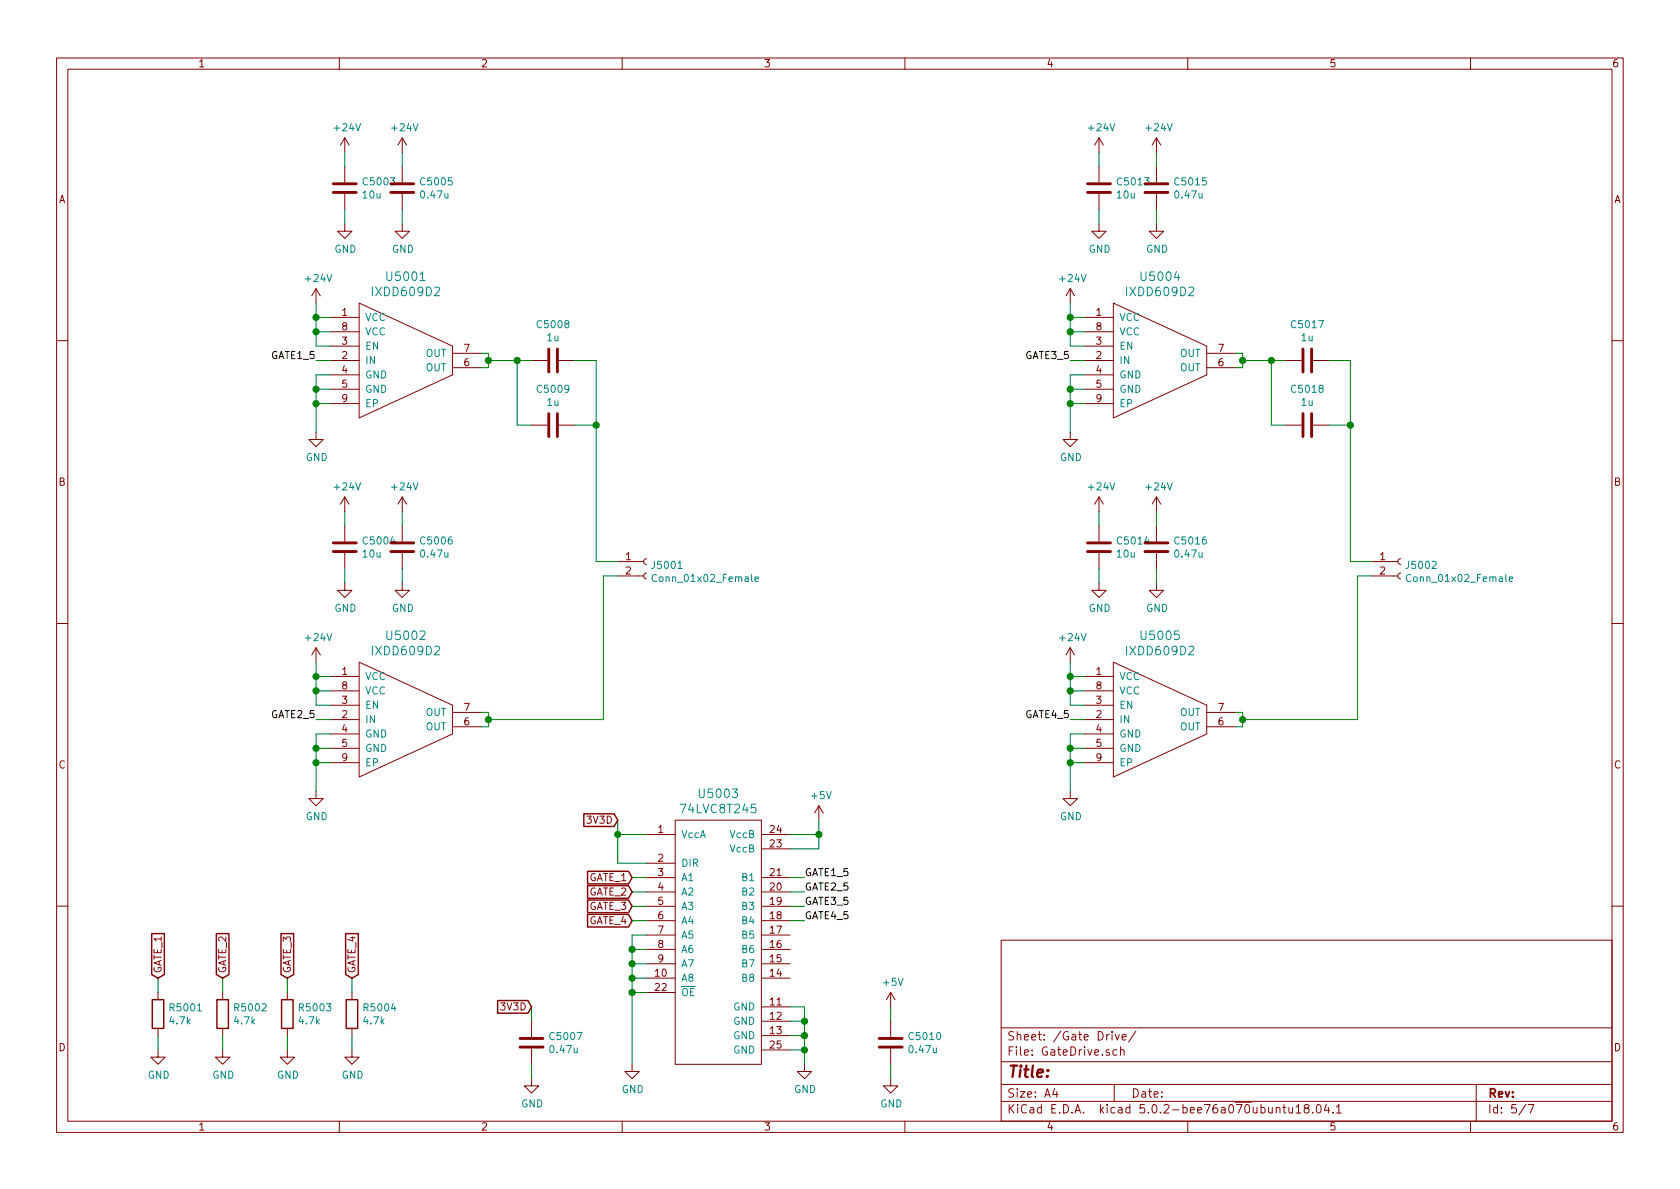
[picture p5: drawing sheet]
EESchema Schematic File Version 4
LIBS:controller-cache
EELAYER 26 0
EELAYER END
$Descr A4 11693 8268
encoding utf-8
Sheet 5 7
Title ""
Date ""
Rev ""
Comp ""
Comment1 ""
Comment2 ""
Comment3 ""
Comment4 ""
$EndDescr
$Comp
L wbraun_ic_lib:IXDD609D2 U5001
U 1 1
P 2900 2500
F 0 "U5001" H 2825 3087 60  0000 C CNN
F 1 "IXDD609D2" H 2825 2981 60  0000 C CNN
F 2 "wbraun_smd:DFN-8_5x4mm_P0.95mm" H 2600 2500 60  0001 C CNN
F 3 "" H 2600 2500 60  0000 C CNN
	1    2900 2500
	1    0    0    -1  
$EndComp
$Comp
L power:GND #PWR0155
U 1 1
P 2200 3000
F 0 "#PWR0155" H 2200 2750 50  0001 C CNN
F 1 "GND" H 2205 2827 50  0000 C CNN
F 2 "" H 2200 3000 50  0001 C CNN
F 3 "" H 2200 3000 50  0001 C CNN
	1    2200 3000
	1    0    0    -1  
$EndComp
$Comp
L power:+24V #PWR0156
U 1 1
P 2200 2100
F 0 "#PWR0156" H 2200 1950 50  0001 C CNN
F 1 "+24V" H 2215 2273 50  0000 C CNN
F 2 "" H 2200 2100 50  0001 C CNN
F 3 "" H 2200 2100 50  0001 C CNN
	1    2200 2100
	1    0    0    -1  
$EndComp
Wire Wire Line
	2300 2800 2200 2800
Wire Wire Line
	2300 2600 2200 2600
Wire Wire Line
	2200 2600 2200 2700
Connection ~ 2200 2800
Wire Wire Line
	2300 2700 2200 2700
Connection ~ 2200 2700
Wire Wire Line
	2200 2700 2200 2800
Wire Wire Line
	2200 2100 2200 2200
Wire Wire Line
	2200 2300 2300 2300
Wire Wire Line
	2200 2200 2300 2200
Connection ~ 2200 2200
Wire Wire Line
	2200 2200 2200 2300
Wire Wire Line
	2300 2500 2200 2500
Text GLabel 4400 6100 0    50   Input ~ 0
GATE_1
Wire Wire Line
	2200 2800 2200 3000
Wire Wire Line
	3350 2450 3400 2450
Wire Wire Line
	3400 2450 3400 2500
Wire Wire Line
	3400 2550 3350 2550
Connection ~ 3400 2500
Wire Wire Line
	3400 2500 3400 2550
$Comp
L Device:C C5003
U 1 1
P 2400 1300
F 0 "C5003" H 2515 1346 50  0000 L CNN
F 1 "10u" H 2515 1255 50  0000 L CNN
F 2 "Capacitor_SMD:C_1206_3216Metric" H 2438 1150 50  0001 C CNN
F 3 "~" H 2400 1300 50  0001 C CNN
	1    2400 1300
	1    0    0    -1  
$EndComp
$Comp
L Device:C C5005
U 1 1
P 2800 1300
F 0 "C5005" H 2915 1346 50  0000 L CNN
F 1 "0.47u" H 2915 1255 50  0000 L CNN
F 2 "Capacitor_SMD:C_0805_2012Metric" H 2838 1150 50  0001 C CNN
F 3 "~" H 2800 1300 50  0001 C CNN
	1    2800 1300
	1    0    0    -1  
$EndComp
$Comp
L power:GND #PWR0160
U 1 1
P 2400 1550
F 0 "#PWR0160" H 2400 1300 50  0001 C CNN
F 1 "GND" H 2405 1377 50  0000 C CNN
F 2 "" H 2400 1550 50  0001 C CNN
F 3 "" H 2400 1550 50  0001 C CNN
	1    2400 1550
	1    0    0    -1  
$EndComp
$Comp
L power:GND #PWR0161
U 1 1
P 2800 1550
F 0 "#PWR0161" H 2800 1300 50  0001 C CNN
F 1 "GND" H 2805 1377 50  0000 C CNN
F 2 "" H 2800 1550 50  0001 C CNN
F 3 "" H 2800 1550 50  0001 C CNN
	1    2800 1550
	1    0    0    -1  
$EndComp
Wire Wire Line
	2800 1450 2800 1550
Wire Wire Line
	2400 1450 2400 1550
Wire Wire Line
	2400 1150 2400 1050
Wire Wire Line
	2800 1150 2800 1050
$Comp
L power:+24V #PWR0162
U 1 1
P 2400 1050
F 0 "#PWR0162" H 2400 900 50  0001 C CNN
F 1 "+24V" H 2415 1223 50  0000 C CNN
F 2 "" H 2400 1050 50  0001 C CNN
F 3 "" H 2400 1050 50  0001 C CNN
	1    2400 1050
	1    0    0    -1  
$EndComp
$Comp
L power:+24V #PWR0163
U 1 1
P 2800 1050
F 0 "#PWR0163" H 2800 900 50  0001 C CNN
F 1 "+24V" H 2815 1223 50  0000 C CNN
F 2 "" H 2800 1050 50  0001 C CNN
F 3 "" H 2800 1050 50  0001 C CNN
	1    2800 1050
	1    0    0    -1  
$EndComp
$Comp
L wbraun_ic_lib:IXDD609D2 U5002
U 1 1
P 2900 5000
F 0 "U5002" H 2825 5587 60  0000 C CNN
F 1 "IXDD609D2" H 2825 5481 60  0000 C CNN
F 2 "wbraun_smd:DFN-8_5x4mm_P0.95mm" H 2600 5000 60  0001 C CNN
F 3 "" H 2600 5000 60  0000 C CNN
	1    2900 5000
	1    0    0    -1  
$EndComp
$Comp
L power:GND #PWR0164
U 1 1
P 2200 5500
F 0 "#PWR0164" H 2200 5250 50  0001 C CNN
F 1 "GND" H 2205 5327 50  0000 C CNN
F 2 "" H 2200 5500 50  0001 C CNN
F 3 "" H 2200 5500 50  0001 C CNN
	1    2200 5500
	1    0    0    -1  
$EndComp
$Comp
L power:+24V #PWR0165
U 1 1
P 2200 4600
F 0 "#PWR0165" H 2200 4450 50  0001 C CNN
F 1 "+24V" H 2215 4773 50  0000 C CNN
F 2 "" H 2200 4600 50  0001 C CNN
F 3 "" H 2200 4600 50  0001 C CNN
	1    2200 4600
	1    0    0    -1  
$EndComp
Wire Wire Line
	2300 5300 2200 5300
Wire Wire Line
	2300 5100 2200 5100
Wire Wire Line
	2200 5100 2200 5200
Connection ~ 2200 5300
Wire Wire Line
	2300 5200 2200 5200
Connection ~ 2200 5200
Wire Wire Line
	2200 5200 2200 5300
Wire Wire Line
	2200 4600 2200 4700
Wire Wire Line
	2200 4800 2300 4800
Wire Wire Line
	2200 4700 2300 4700
Connection ~ 2200 4700
Wire Wire Line
	2200 4700 2200 4800
Wire Wire Line
	2300 5000 2200 5000
Text GLabel 4400 6200 0    50   Input ~ 0
GATE_2
Wire Wire Line
	2200 5300 2200 5500
Wire Wire Line
	3350 4950 3400 4950
Wire Wire Line
	3400 4950 3400 5000
Wire Wire Line
	3400 5050 3350 5050
Connection ~ 3400 5000
Wire Wire Line
	3400 5000 3400 5050
$Comp
L Device:C C5004
U 1 1
P 2400 3800
F 0 "C5004" H 2515 3846 50  0000 L CNN
F 1 "10u" H 2515 3755 50  0000 L CNN
F 2 "Capacitor_SMD:C_1206_3216Metric" H 2438 3650 50  0001 C CNN
F 3 "~" H 2400 3800 50  0001 C CNN
	1    2400 3800
	1    0    0    -1  
$EndComp
$Comp
L Device:C C5006
U 1 1
P 2800 3800
F 0 "C5006" H 2915 3846 50  0000 L CNN
F 1 "0.47u" H 2915 3755 50  0000 L CNN
F 2 "Capacitor_SMD:C_0805_2012Metric" H 2838 3650 50  0001 C CNN
F 3 "~" H 2800 3800 50  0001 C CNN
	1    2800 3800
	1    0    0    -1  
$EndComp
$Comp
L power:GND #PWR0169
U 1 1
P 2400 4050
F 0 "#PWR0169" H 2400 3800 50  0001 C CNN
F 1 "GND" H 2405 3877 50  0000 C CNN
F 2 "" H 2400 4050 50  0001 C CNN
F 3 "" H 2400 4050 50  0001 C CNN
	1    2400 4050
	1    0    0    -1  
$EndComp
$Comp
L power:GND #PWR0170
U 1 1
P 2800 4050
F 0 "#PWR0170" H 2800 3800 50  0001 C CNN
F 1 "GND" H 2805 3877 50  0000 C CNN
F 2 "" H 2800 4050 50  0001 C CNN
F 3 "" H 2800 4050 50  0001 C CNN
	1    2800 4050
	1    0    0    -1  
$EndComp
Wire Wire Line
	2800 3950 2800 4050
Wire Wire Line
	2400 3950 2400 4050
Wire Wire Line
	2400 3650 2400 3550
Wire Wire Line
	2800 3650 2800 3550
$Comp
L power:+24V #PWR0171
U 1 1
P 2400 3550
F 0 "#PWR0171" H 2400 3400 50  0001 C CNN
F 1 "+24V" H 2415 3723 50  0000 C CNN
F 2 "" H 2400 3550 50  0001 C CNN
F 3 "" H 2400 3550 50  0001 C CNN
	1    2400 3550
	1    0    0    -1  
$EndComp
$Comp
L power:+24V #PWR0172
U 1 1
P 2800 3550
F 0 "#PWR0172" H 2800 3400 50  0001 C CNN
F 1 "+24V" H 2815 3723 50  0000 C CNN
F 2 "" H 2800 3550 50  0001 C CNN
F 3 "" H 2800 3550 50  0001 C CNN
	1    2800 3550
	1    0    0    -1  
$EndComp
$Comp
L Device:C C5008
U 1 1
P 3850 2500
F 0 "C5008" V 3598 2500 50  0000 C CNN
F 1 "1u" V 3689 2500 50  0000 C CNN
F 2 "Capacitor_SMD:C_0805_2012Metric" H 3888 2350 50  0001 C CNN
F 3 "~" H 3850 2500 50  0001 C CNN
	1    3850 2500
	0    1    1    0   
$EndComp
$Comp
L Device:C C5009
U 1 1
P 3850 2950
F 0 "C5009" V 3598 2950 50  0000 C CNN
F 1 "1u" V 3689 2950 50  0000 C CNN
F 2 "Capacitor_SMD:C_0805_2012Metric" H 3888 2800 50  0001 C CNN
F 3 "~" H 3850 2950 50  0001 C CNN
	1    3850 2950
	0    1    1    0   
$EndComp
Wire Wire Line
	3400 2500 3600 2500
Wire Wire Line
	3600 2500 3600 2950
Wire Wire Line
	3600 2950 3700 2950
Connection ~ 3600 2500
Wire Wire Line
	3600 2500 3700 2500
Wire Wire Line
	4000 2950 4150 2950
Wire Wire Line
	4000 2500 4150 2500
Wire Wire Line
	4150 2500 4150 2950
$Comp
L Connector:Conn_01x02_Female J5001
U 1 1
P 4500 3900
F 0 "J5001" H 4527 3876 50  0000 L CNN
F 1 "Conn_01x02_Female" H 4527 3785 50  0000 L CNN
F 2 "wbraun_smd:Terminal-block-plug_2x1_3.5mm-pitch" H 4500 3900 50  0001 C CNN
F 3 "~" H 4500 3900 50  0001 C CNN
	1    4500 3900
	1    0    0    -1  
$EndComp
Wire Wire Line
	3400 5000 4200 5000
Wire Wire Line
	4150 2950 4150 3900
Wire Wire Line
	4150 3900 4300 3900
Connection ~ 4150 2950
Wire Wire Line
	4200 5000 4200 4000
Wire Wire Line
	4200 4000 4300 4000
$Comp
L wbraun_ic_lib:IXDD609D2 U5004
U 1 1
P 8150 2500
F 0 "U5004" H 8075 3087 60  0000 C CNN
F 1 "IXDD609D2" H 8075 2981 60  0000 C CNN
F 2 "wbraun_smd:DFN-8_5x4mm_P0.95mm" H 7850 2500 60  0001 C CNN
F 3 "" H 7850 2500 60  0000 C CNN
	1    8150 2500
	1    0    0    -1  
$EndComp
$Comp
L power:GND #PWR0173
U 1 1
P 7450 3000
F 0 "#PWR0173" H 7450 2750 50  0001 C CNN
F 1 "GND" H 7455 2827 50  0000 C CNN
F 2 "" H 7450 3000 50  0001 C CNN
F 3 "" H 7450 3000 50  0001 C CNN
	1    7450 3000
	1    0    0    -1  
$EndComp
$Comp
L power:+24V #PWR0174
U 1 1
P 7450 2100
F 0 "#PWR0174" H 7450 1950 50  0001 C CNN
F 1 "+24V" H 7465 2273 50  0000 C CNN
F 2 "" H 7450 2100 50  0001 C CNN
F 3 "" H 7450 2100 50  0001 C CNN
	1    7450 2100
	1    0    0    -1  
$EndComp
Wire Wire Line
	7550 2800 7450 2800
Wire Wire Line
	7550 2600 7450 2600
Wire Wire Line
	7450 2600 7450 2700
Connection ~ 7450 2800
Wire Wire Line
	7550 2700 7450 2700
Connection ~ 7450 2700
Wire Wire Line
	7450 2700 7450 2800
Wire Wire Line
	7450 2100 7450 2200
Wire Wire Line
	7450 2300 7550 2300
Wire Wire Line
	7450 2200 7550 2200
Connection ~ 7450 2200
Wire Wire Line
	7450 2200 7450 2300
Wire Wire Line
	7550 2500 7450 2500
Text GLabel 4400 6300 0    50   Input ~ 0
GATE_3
Wire Wire Line
	7450 2800 7450 3000
Wire Wire Line
	8600 2450 8650 2450
Wire Wire Line
	8650 2450 8650 2500
Wire Wire Line
	8650 2550 8600 2550
Connection ~ 8650 2500
Wire Wire Line
	8650 2500 8650 2550
$Comp
L Device:C C5013
U 1 1
P 7650 1300
F 0 "C5013" H 7765 1346 50  0000 L CNN
F 1 "10u" H 7765 1255 50  0000 L CNN
F 2 "Capacitor_SMD:C_1206_3216Metric" H 7688 1150 50  0001 C CNN
F 3 "~" H 7650 1300 50  0001 C CNN
	1    7650 1300
	1    0    0    -1  
$EndComp
$Comp
L Device:C C5015
U 1 1
P 8050 1300
F 0 "C5015" H 8165 1346 50  0000 L CNN
F 1 "0.47u" H 8165 1255 50  0000 L CNN
F 2 "Capacitor_SMD:C_0805_2012Metric" H 8088 1150 50  0001 C CNN
F 3 "~" H 8050 1300 50  0001 C CNN
	1    8050 1300
	1    0    0    -1  
$EndComp
$Comp
L power:GND #PWR0178
U 1 1
P 7650 1550
F 0 "#PWR0178" H 7650 1300 50  0001 C CNN
F 1 "GND" H 7655 1377 50  0000 C CNN
F 2 "" H 7650 1550 50  0001 C CNN
F 3 "" H 7650 1550 50  0001 C CNN
	1    7650 1550
	1    0    0    -1  
$EndComp
$Comp
L power:GND #PWR0179
U 1 1
P 8050 1550
F 0 "#PWR0179" H 8050 1300 50  0001 C CNN
F 1 "GND" H 8055 1377 50  0000 C CNN
F 2 "" H 8050 1550 50  0001 C CNN
F 3 "" H 8050 1550 50  0001 C CNN
	1    8050 1550
	1    0    0    -1  
$EndComp
Wire Wire Line
	8050 1450 8050 1550
Wire Wire Line
	7650 1450 7650 1550
Wire Wire Line
	7650 1150 7650 1050
Wire Wire Line
	8050 1150 8050 1050
$Comp
L power:+24V #PWR0180
U 1 1
P 7650 1050
F 0 "#PWR0180" H 7650 900 50  0001 C CNN
F 1 "+24V" H 7665 1223 50  0000 C CNN
F 2 "" H 7650 1050 50  0001 C CNN
F 3 "" H 7650 1050 50  0001 C CNN
	1    7650 1050
	1    0    0    -1  
$EndComp
$Comp
L power:+24V #PWR0181
U 1 1
P 8050 1050
F 0 "#PWR0181" H 8050 900 50  0001 C CNN
F 1 "+24V" H 8065 1223 50  0000 C CNN
F 2 "" H 8050 1050 50  0001 C CNN
F 3 "" H 8050 1050 50  0001 C CNN
	1    8050 1050
	1    0    0    -1  
$EndComp
$Comp
L wbraun_ic_lib:IXDD609D2 U5005
U 1 1
P 8150 5000
F 0 "U5005" H 8075 5587 60  0000 C CNN
F 1 "IXDD609D2" H 8075 5481 60  0000 C CNN
F 2 "wbraun_smd:DFN-8_5x4mm_P0.95mm" H 7850 5000 60  0001 C CNN
F 3 "" H 7850 5000 60  0000 C CNN
	1    8150 5000
	1    0    0    -1  
$EndComp
$Comp
L power:GND #PWR0182
U 1 1
P 7450 5500
F 0 "#PWR0182" H 7450 5250 50  0001 C CNN
F 1 "GND" H 7455 5327 50  0000 C CNN
F 2 "" H 7450 5500 50  0001 C CNN
F 3 "" H 7450 5500 50  0001 C CNN
	1    7450 5500
	1    0    0    -1  
$EndComp
$Comp
L power:+24V #PWR0183
U 1 1
P 7450 4600
F 0 "#PWR0183" H 7450 4450 50  0001 C CNN
F 1 "+24V" H 7465 4773 50  0000 C CNN
F 2 "" H 7450 4600 50  0001 C CNN
F 3 "" H 7450 4600 50  0001 C CNN
	1    7450 4600
	1    0    0    -1  
$EndComp
Wire Wire Line
	7550 5300 7450 5300
Wire Wire Line
	7550 5100 7450 5100
Wire Wire Line
	7450 5100 7450 5200
Connection ~ 7450 5300
Wire Wire Line
	7550 5200 7450 5200
Connection ~ 7450 5200
Wire Wire Line
	7450 5200 7450 5300
Wire Wire Line
	7450 4600 7450 4700
Wire Wire Line
	7450 4800 7550 4800
Wire Wire Line
	7450 4700 7550 4700
Connection ~ 7450 4700
Wire Wire Line
	7450 4700 7450 4800
Wire Wire Line
	7550 5000 7450 5000
Text GLabel 4400 6400 0    50   Input ~ 0
GATE_4
Wire Wire Line
	7450 5300 7450 5500
Wire Wire Line
	8600 4950 8650 4950
Wire Wire Line
	8650 4950 8650 5000
Wire Wire Line
	8650 5050 8600 5050
Connection ~ 8650 5000
Wire Wire Line
	8650 5000 8650 5050
$Comp
L Device:C C5014
U 1 1
P 7650 3800
F 0 "C5014" H 7765 3846 50  0000 L CNN
F 1 "10u" H 7765 3755 50  0000 L CNN
F 2 "Capacitor_SMD:C_1206_3216Metric" H 7688 3650 50  0001 C CNN
F 3 "~" H 7650 3800 50  0001 C CNN
	1    7650 3800
	1    0    0    -1  
$EndComp
$Comp
L Device:C C5016
U 1 1
P 8050 3800
F 0 "C5016" H 8165 3846 50  0000 L CNN
F 1 "0.47u" H 8165 3755 50  0000 L CNN
F 2 "Capacitor_SMD:C_0805_2012Metric" H 8088 3650 50  0001 C CNN
F 3 "~" H 8050 3800 50  0001 C CNN
	1    8050 3800
	1    0    0    -1  
$EndComp
$Comp
L power:GND #PWR0187
U 1 1
P 7650 4050
F 0 "#PWR0187" H 7650 3800 50  0001 C CNN
F 1 "GND" H 7655 3877 50  0000 C CNN
F 2 "" H 7650 4050 50  0001 C CNN
F 3 "" H 7650 4050 50  0001 C CNN
	1    7650 4050
	1    0    0    -1  
$EndComp
$Comp
L power:GND #PWR0188
U 1 1
P 8050 4050
F 0 "#PWR0188" H 8050 3800 50  0001 C CNN
F 1 "GND" H 8055 3877 50  0000 C CNN
F 2 "" H 8050 4050 50  0001 C CNN
F 3 "" H 8050 4050 50  0001 C CNN
	1    8050 4050
	1    0    0    -1  
$EndComp
Wire Wire Line
	8050 3950 8050 4050
Wire Wire Line
	7650 3950 7650 4050
Wire Wire Line
	7650 3650 7650 3550
Wire Wire Line
	8050 3650 8050 3550
$Comp
L power:+24V #PWR0189
U 1 1
P 7650 3550
F 0 "#PWR0189" H 7650 3400 50  0001 C CNN
F 1 "+24V" H 7665 3723 50  0000 C CNN
F 2 "" H 7650 3550 50  0001 C CNN
F 3 "" H 7650 3550 50  0001 C CNN
	1    7650 3550
	1    0    0    -1  
$EndComp
$Comp
L power:+24V #PWR0190
U 1 1
P 8050 3550
F 0 "#PWR0190" H 8050 3400 50  0001 C CNN
F 1 "+24V" H 8065 3723 50  0000 C CNN
F 2 "" H 8050 3550 50  0001 C CNN
F 3 "" H 8050 3550 50  0001 C CNN
	1    8050 3550
	1    0    0    -1  
$EndComp
$Comp
L Device:C C5017
U 1 1
P 9100 2500
F 0 "C5017" V 8848 2500 50  0000 C CNN
F 1 "1u" V 8939 2500 50  0000 C CNN
F 2 "Capacitor_SMD:C_1206_3216Metric" H 9138 2350 50  0001 C CNN
F 3 "~" H 9100 2500 50  0001 C CNN
	1    9100 2500
	0    1    1    0   
$EndComp
$Comp
L Device:C C5018
U 1 1
P 9100 2950
F 0 "C5018" V 8848 2950 50  0000 C CNN
F 1 "1u" V 8939 2950 50  0000 C CNN
F 2 "Capacitor_SMD:C_1206_3216Metric" H 9138 2800 50  0001 C CNN
F 3 "~" H 9100 2950 50  0001 C CNN
	1    9100 2950
	0    1    1    0   
$EndComp
Wire Wire Line
	8650 2500 8850 2500
Wire Wire Line
	8850 2500 8850 2950
Wire Wire Line
	8850 2950 8950 2950
Connection ~ 8850 2500
Wire Wire Line
	8850 2500 8950 2500
Wire Wire Line
	9250 2950 9400 2950
Wire Wire Line
	9250 2500 9400 2500
Wire Wire Line
	9400 2500 9400 2950
$Comp
L Connector:Conn_01x02_Female J5002
U 1 1
P 9750 3900
F 0 "J5002" H 9777 3876 50  0000 L CNN
F 1 "Conn_01x02_Female" H 9777 3785 50  0000 L CNN
F 2 "wbraun_smd:Terminal-block-plug_2x1_3.5mm-pitch" H 9750 3900 50  0001 C CNN
F 3 "~" H 9750 3900 50  0001 C CNN
	1    9750 3900
	1    0    0    -1  
$EndComp
Wire Wire Line
	8650 5000 9450 5000
Wire Wire Line
	9400 2950 9400 3900
Wire Wire Line
	9400 3900 9550 3900
Connection ~ 9400 2950
Wire Wire Line
	9450 5000 9450 4000
Wire Wire Line
	9450 4000 9550 4000
$Comp
L wbraun_ic_lib:74LVC8T245 U5003
U 1 1
P 5000 6600
F 0 "U5003" H 5000 7687 60  0000 C CNN
F 1 "74LVC8T245" H 5000 7581 60  0000 C CNN
F 2 "wbraun_smd:DHVQFN24_3.5x5.5mm_P0.5mm" H 5000 5900 60  0001 C CNN
F 3 "" H 5000 5900 60  0000 C CNN
	1    5000 6600
	1    0    0    -1  
$EndComp
$Comp
L power:+5V #PWR0192
U 1 1
P 5700 5700
F 0 "#PWR0192" H 5700 5550 50  0001 C CNN
F 1 "+5V" H 5715 5873 50  0000 C CNN
F 2 "" H 5700 5700 50  0001 C CNN
F 3 "" H 5700 5700 50  0001 C CNN
	1    5700 5700
	1    0    0    -1  
$EndComp
$Comp
L power:GND #PWR0193
U 1 1
P 5600 7400
F 0 "#PWR0193" H 5600 7150 50  0001 C CNN
F 1 "GND" H 5605 7227 50  0000 C CNN
F 2 "" H 5600 7400 50  0001 C CNN
F 3 "" H 5600 7400 50  0001 C CNN
	1    5600 7400
	1    0    0    -1  
$EndComp
Wire Wire Line
	4500 6900 4400 6900
$Comp
L power:GND #PWR0194
U 1 1
P 4400 7400
F 0 "#PWR0194" H 4400 7150 50  0001 C CNN
F 1 "GND" H 4405 7227 50  0000 C CNN
F 2 "" H 4400 7400 50  0001 C CNN
F 3 "" H 4400 7400 50  0001 C CNN
	1    4400 7400
	1    0    0    -1  
$EndComp
Wire Wire Line
	5500 7000 5600 7000
Wire Wire Line
	5600 7000 5600 7100
Wire Wire Line
	4400 6900 4400 7400
Wire Wire Line
	5500 7100 5600 7100
Connection ~ 5600 7100
Wire Wire Line
	5600 7100 5600 7200
Wire Wire Line
	5500 7200 5600 7200
Connection ~ 5600 7200
Wire Wire Line
	5600 7200 5600 7300
Wire Wire Line
	5500 7300 5600 7300
Connection ~ 5600 7300
Wire Wire Line
	5600 7300 5600 7400
Wire Wire Line
	4500 5800 4300 5800
Wire Wire Line
	4300 5800 4300 5700
Wire Wire Line
	5500 5800 5700 5800
Wire Wire Line
	5700 5800 5700 5700
$Comp
L Device:C C5010
U 1 1
P 6200 7250
F 0 "C5010" H 6315 7296 50  0000 L CNN
F 1 "0.47u" H 6315 7205 50  0000 L CNN
F 2 "Capacitor_SMD:C_0402_1005Metric" H 6238 7100 50  0001 C CNN
F 3 "~" H 6200 7250 50  0001 C CNN
	1    6200 7250
	1    0    0    -1  
$EndComp
$Comp
L Device:C C5007
U 1 1
P 3700 7250
F 0 "C5007" H 3815 7296 50  0000 L CNN
F 1 "0.47u" H 3815 7205 50  0000 L CNN
F 2 "Capacitor_SMD:C_0402_1005Metric" H 3738 7100 50  0001 C CNN
F 3 "~" H 3700 7250 50  0001 C CNN
	1    3700 7250
	1    0    0    -1  
$EndComp
$Comp
L power:GND #PWR0196
U 1 1
P 6200 7500
F 0 "#PWR0196" H 6200 7250 50  0001 C CNN
F 1 "GND" H 6205 7327 50  0000 C CNN
F 2 "" H 6200 7500 50  0001 C CNN
F 3 "" H 6200 7500 50  0001 C CNN
	1    6200 7500
	1    0    0    -1  
$EndComp
$Comp
L power:GND #PWR0197
U 1 1
P 3700 7500
F 0 "#PWR0197" H 3700 7250 50  0001 C CNN
F 1 "GND" H 3705 7327 50  0000 C CNN
F 2 "" H 3700 7500 50  0001 C CNN
F 3 "" H 3700 7500 50  0001 C CNN
	1    3700 7500
	1    0    0    -1  
$EndComp
Wire Wire Line
	4500 6000 4300 6000
Wire Wire Line
	4300 6000 4300 5800
Connection ~ 4300 5800
Wire Wire Line
	3700 7000 3700 7100
Wire Wire Line
	3700 7400 3700 7500
Wire Wire Line
	6200 7400 6200 7500
$Comp
L power:+5V #PWR0198
U 1 1
P 6200 7000
F 0 "#PWR0198" H 6200 6850 50  0001 C CNN
F 1 "+5V" H 6215 7173 50  0000 C CNN
F 2 "" H 6200 7000 50  0001 C CNN
F 3 "" H 6200 7000 50  0001 C CNN
	1    6200 7000
	1    0    0    -1  
$EndComp
Wire Wire Line
	6200 7000 6200 7100
Wire Wire Line
	5500 6100 5600 6100
Wire Wire Line
	5500 6200 5600 6200
Wire Wire Line
	5500 6300 5600 6300
Wire Wire Line
	5500 6400 5600 6400
Wire Wire Line
	4500 6100 4400 6100
Wire Wire Line
	4500 6200 4400 6200
Wire Wire Line
	4500 6300 4400 6300
Wire Wire Line
	4500 6400 4400 6400
Wire Wire Line
	4500 6500 4400 6500
Wire Wire Line
	4500 6600 4400 6600
Wire Wire Line
	4500 6700 4400 6700
Wire Wire Line
	4500 6800 4400 6800
Text Label 5600 6100 0    50   ~ 0
GATE1_5
Text Label 5600 6200 0    50   ~ 0
GATE2_5
Text Label 5600 6300 0    50   ~ 0
GATE3_5
Text Label 5600 6400 0    50   ~ 0
GATE4_5
Text Label 2200 2500 2    50   ~ 0
GATE1_5
Text Label 2200 5000 2    50   ~ 0
GATE2_5
Text Label 7450 2500 2    50   ~ 0
GATE3_5
Text Label 7450 5000 2    50   ~ 0
GATE4_5
Wire Wire Line
	5500 5900 5700 5900
Wire Wire Line
	5700 5900 5700 5800
Connection ~ 5700 5800
Text GLabel 4300 5700 0    50   Input ~ 0
3V3D
Text GLabel 3700 7000 0    50   Input ~ 0
3V3D
Wire Wire Line
	7550 2400 7450 2400
Wire Wire Line
	7450 2400 7450 2300
Connection ~ 7450 2300
Wire Wire Line
	7550 4900 7450 4900
Wire Wire Line
	7450 4900 7450 4800
Connection ~ 7450 4800
Wire Wire Line
	2300 4900 2200 4900
Wire Wire Line
	2200 4900 2200 4800
Connection ~ 2200 4800
Wire Wire Line
	2300 2400 2200 2400
Wire Wire Line
	2200 2400 2200 2300
Connection ~ 2200 2300
$Comp
L Device:R R5001
U 1 1
P 1100 7050
F 0 "R5001" H 1170 7096 50  0000 L CNN
F 1 "4.7k" H 1170 7005 50  0000 L CNN
F 2 "Resistor_SMD:R_0402_1005Metric" V 1030 7050 50  0001 C CNN
F 3 "~" H 1100 7050 50  0001 C CNN
	1    1100 7050
	1    0    0    -1  
$EndComp
$Comp
L power:GND #PWR0176
U 1 1
P 1100 7300
F 0 "#PWR0176" H 1100 7050 50  0001 C CNN
F 1 "GND" H 1105 7127 50  0000 C CNN
F 2 "" H 1100 7300 50  0001 C CNN
F 3 "" H 1100 7300 50  0001 C CNN
	1    1100 7300
	1    0    0    -1  
$EndComp
Wire Wire Line
	1100 7200 1100 7300
Wire Wire Line
	1100 6900 1100 6800
$Comp
L Device:R R5002
U 1 1
P 1550 7050
F 0 "R5002" H 1620 7096 50  0000 L CNN
F 1 "4.7k" H 1620 7005 50  0000 L CNN
F 2 "Resistor_SMD:R_0402_1005Metric" V 1480 7050 50  0001 C CNN
F 3 "~" H 1550 7050 50  0001 C CNN
	1    1550 7050
	1    0    0    -1  
$EndComp
$Comp
L power:GND #PWR0177
U 1 1
P 1550 7300
F 0 "#PWR0177" H 1550 7050 50  0001 C CNN
F 1 "GND" H 1555 7127 50  0000 C CNN
F 2 "" H 1550 7300 50  0001 C CNN
F 3 "" H 1550 7300 50  0001 C CNN
	1    1550 7300
	1    0    0    -1  
$EndComp
Wire Wire Line
	1550 7200 1550 7300
Wire Wire Line
	1550 6900 1550 6800
Text GLabel 1100 6800 1    50   Input ~ 0
GATE_1
$Comp
L Device:R R5003
U 1 1
P 2000 7050
F 0 "R5003" H 2070 7096 50  0000 L CNN
F 1 "4.7k" H 2070 7005 50  0000 L CNN
F 2 "Resistor_SMD:R_0402_1005Metric" V 1930 7050 50  0001 C CNN
F 3 "~" H 2000 7050 50  0001 C CNN
	1    2000 7050
	1    0    0    -1  
$EndComp
$Comp
L power:GND #PWR0184
U 1 1
P 2000 7300
F 0 "#PWR0184" H 2000 7050 50  0001 C CNN
F 1 "GND" H 2005 7127 50  0000 C CNN
F 2 "" H 2000 7300 50  0001 C CNN
F 3 "" H 2000 7300 50  0001 C CNN
	1    2000 7300
	1    0    0    -1  
$EndComp
Wire Wire Line
	2000 7200 2000 7300
Wire Wire Line
	2000 6900 2000 6800
$Comp
L Device:R R5004
U 1 1
P 2450 7050
F 0 "R5004" H 2520 7096 50  0000 L CNN
F 1 "4.7k" H 2520 7005 50  0000 L CNN
F 2 "Resistor_SMD:R_0402_1005Metric" V 2380 7050 50  0001 C CNN
F 3 "~" H 2450 7050 50  0001 C CNN
	1    2450 7050
	1    0    0    -1  
$EndComp
$Comp
L power:GND #PWR0185
U 1 1
P 2450 7300
F 0 "#PWR0185" H 2450 7050 50  0001 C CNN
F 1 "GND" H 2455 7127 50  0000 C CNN
F 2 "" H 2450 7300 50  0001 C CNN
F 3 "" H 2450 7300 50  0001 C CNN
	1    2450 7300
	1    0    0    -1  
$EndComp
Wire Wire Line
	2450 7200 2450 7300
Wire Wire Line
	2450 6900 2450 6800
Text GLabel 1550 6800 1    50   Input ~ 0
GATE_2
Text GLabel 2000 6800 1    50   Input ~ 0
GATE_3
Text GLabel 2450 6800 1    50   Input ~ 0
GATE_4
Wire Wire Line
	4400 6500 4400 6600
Connection ~ 4400 6900
Connection ~ 4400 6600
Wire Wire Line
	4400 6600 4400 6700
Connection ~ 4400 6700
Wire Wire Line
	4400 6700 4400 6800
Connection ~ 4400 6800
Wire Wire Line
	4400 6800 4400 6900
$EndSCHEMATC
